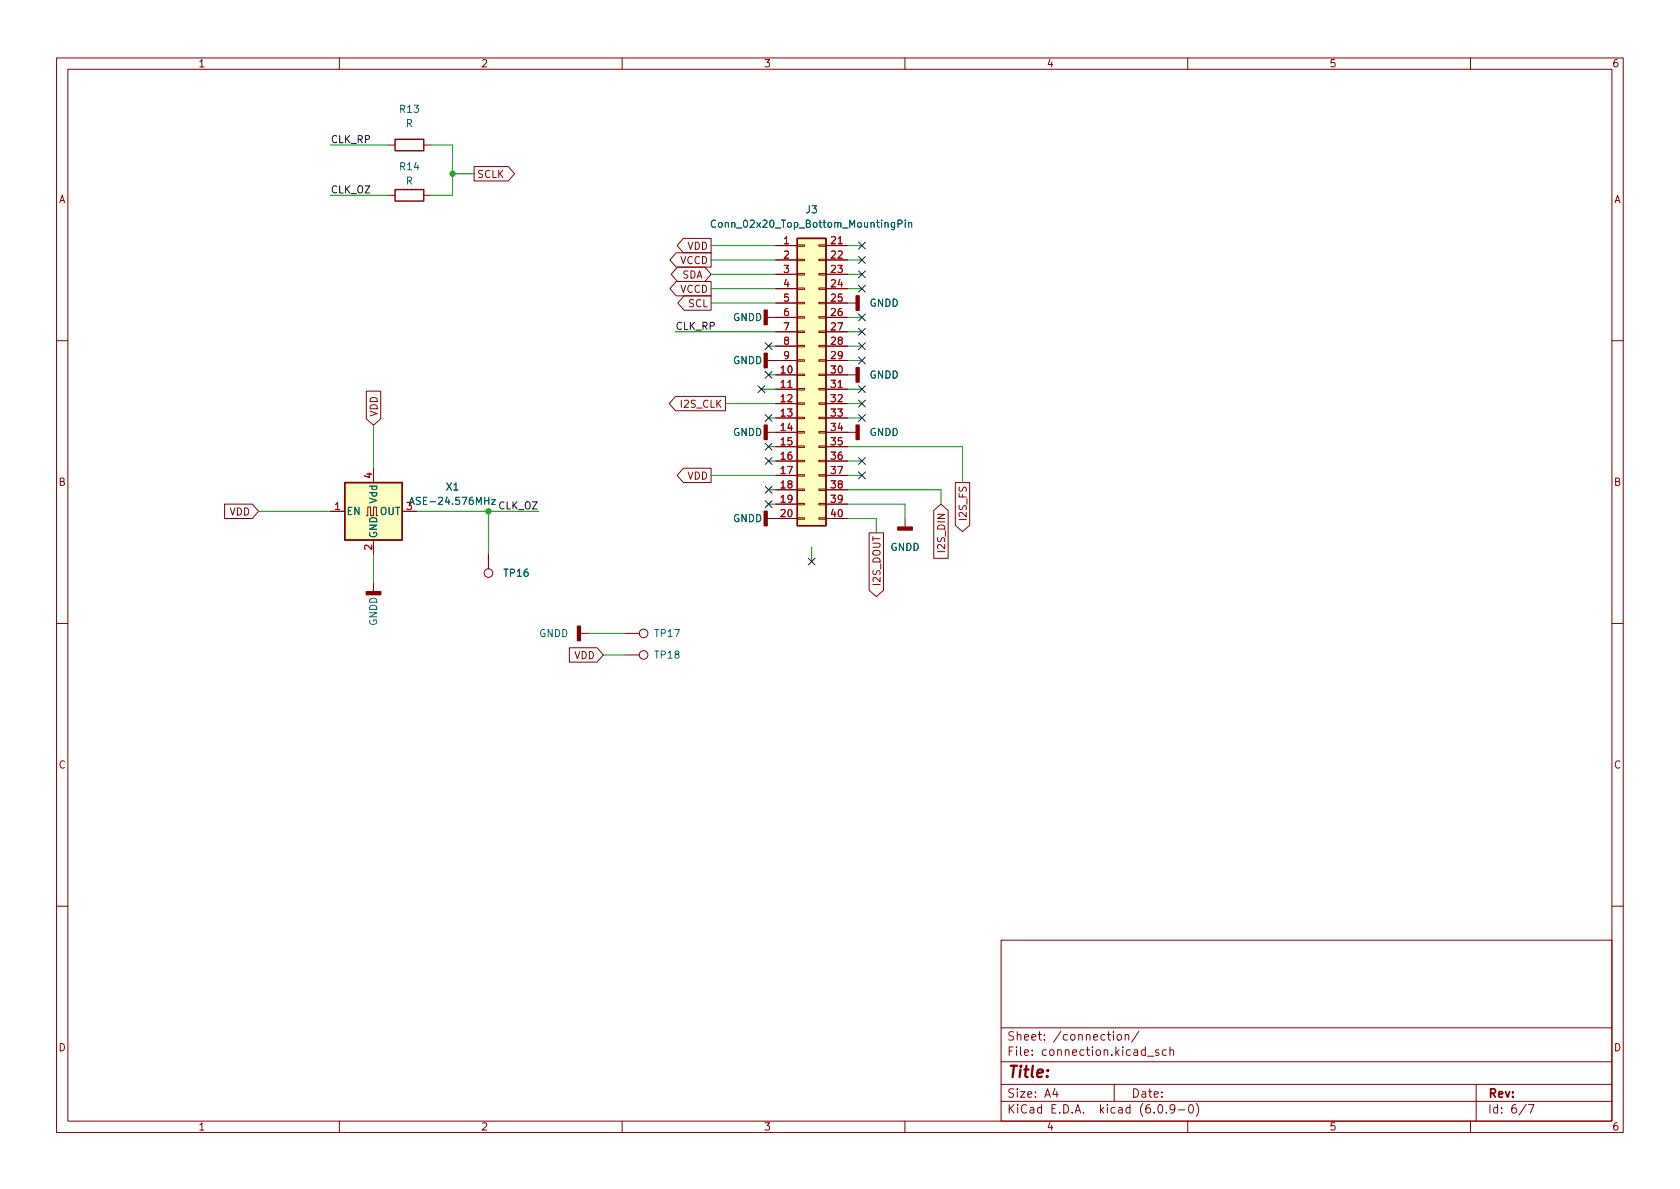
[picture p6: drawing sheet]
<svg xmlns="http://www.w3.org/2000/svg" width="297mm" height="210mm" viewBox="0 0 297 210" stroke-linecap="round" stroke-linejoin="round" font-family="sans-serif">
<g fill="none" stroke="#840000" stroke-width=".18">
<path d="M10 10.2h277v190.1h-277zM12 12.2h273v186.1h-273zM60 10.2v2M110 10.2v2M160 10.2v2M210 10.2v2M260 10.2v2M68.6 34.5h1.2M68.6 25.6h1.2M74.9 34.5h1.3M74.9 25.6h1.3M83.8 29.5h6.1l1.1 1.2-1.1 1.3h-6.1z"/>
<path d="M119.6 49.8h6.1v2.5h-6.1l-1.2-1.3zM119.6 44.7h6.1v2.5h-6.1l-1.2-1.2zM119.8 47.2h4.8l1.1 1.3-1.1 1.3h-4.8l-1.1-1.3zM120.8 42.2h4.9v2.5h-4.9l-1.1-1.3zM121 52.3h4.7v2.6h-4.7l-1.2-1.3zM135.6 56.1h5.4M137.2 53.6h3.8M137.2 43.4h3.8M137.2 46h3.8M137.2 48.5h3.8M137.2 51h3.8M137.2 58.7h3.8"/>
<path d="M141 58.5h1.2v.3h-1.2zM141 56h1.2v.3h-1.2zM141 53.5h1.2v.2h-1.2zM141 50.9h1.2v.3h-1.2zM141 48.4h1.2v.2h-1.2zM141 45.8h1.2v.3h-1.2zM141 43.3h1.2v.3h-1.2zM144.8 58.5h1.2v.3h-1.2zM144.8 56h1.2v.3h-1.2zM144.8 53.5h1.2v.2h-1.2zM144.8 50.9h1.2v.3h-1.2zM144.8 48.4h1.2v.2h-1.2z"/>
<path d="M144.8 45.8h1.2v.3h-1.2zM144.8 43.3h1.2v.3h-1.2zM146 53.6h5.4M146 43.4h3.9M146 46h3.9M146 48.5h3.9M146 51h3.9M146 56.1h3.9M146 58.7h3.9M10 60.2h2M64.8 69.2h2.5v4.9l-1.3 1.1-1.2-1.1zM119.4 70.1h8.9v2.5h-8.9l-1.1-1.2z"/>
<path d="M135.6 76.4h5.4M135.6 63.7h5.4M137.2 66.3h3.8M137.2 68.8h3.8M137.2 71.4h3.8M137.2 73.9h3.8M137.2 79h3.8M137.2 61.2h3.8M141 78.9h1.2v.2h-1.2zM141 76.3h1.2v.3h-1.2zM141 73.8h1.2v.2h-1.2zM141 71.2h1.2v.3h-1.2z"/>
<path d="M141 68.7h1.2v.3h-1.2zM141 66.2h1.2v.2h-1.2zM141 63.6h1.2v.3h-1.2zM141 61.1h1.2v.2h-1.2zM144.8 78.9h1.2v.2h-1.2zM144.8 76.3h1.2v.3h-1.2zM144.8 73.8h1.2v.2h-1.2zM144.8 71.2h1.2v.3h-1.2zM144.8 68.7h1.2v.3h-1.2zM144.8 66.2h1.2v.2h-1.2zM144.8 63.6h1.2v.3h-1.2zM144.8 61.1h1.2v.2h-1.2z"/>
<path d="M146 76.4h5.4M146 66.3h5.4M146 68.8h3.9M146 71.4h3.9M146 73.9h3.9M146 79h3.9M146 61.2h3.9M146 63.7h3.9M285 60.2h2M39.7 89.1h4.9l1.1 1.3-1.1 1.3h-4.9zM58.4 90.4h2.6M64.8 91.2h.2v-1.5h.5v1.5h.5v-1.5h.5v1.5h.3"/>
<path d="M66 82.8v2.5M66 95.5v2.5M71.1 90.4h2.6M86.4 98v2.6M120.8 82.8h4.9v2.5h-4.9l-1.1-1.2zM135.6 91.7h5.4M137.2 81.5h3.8M137.2 84.1h3.8M137.2 86.6h3.8M137.2 89.1h3.8M141 91.6h1.2v.2h-1.2zM141 89h1.2v.3h-1.2z"/>
<path d="M141 86.5h1.2v.2h-1.2zM141 83.9h1.2v.3h-1.2zM141 81.4h1.2v.3h-1.2zM144.8 91.6h1.2v.2h-1.2zM144.8 89h1.2v.3h-1.2zM144.8 86.5h1.2v.2h-1.2zM144.8 83.9h1.2v.3h-1.2zM144.8 81.4h1.2v.3h-1.2zM146 81.5h3.9M146 84.1h3.9M146 86.6h3.9M146 89.1h3.9"/>
<path d="M146 91.7h3.9M153.7 94.2h2.5v10.2l-1.3 1.1-1.2-1.1zM160 91.7v1.5M165.1 90.3l1.3-1.2 1.2 1.2v8.4h-2.5zM168.9 85.3h2.6v7.6l-1.3 1.1-1.3-1.1zM10 110.2h2M66 103.1v1.5M100.7 114.5h4.9l1.1 1.3-1.1 1.3h-4.9zM102.6 112h1.5M110.5 112h2.5M110.5 115.8h2.5M285 110.2h2"/>
<path d="M10 160.2h2M177 166.3h108v32h-108zM285 160.2h2M60 198.3v2M110 198.3v2M160 198.3v2M177 194.8h108M177 191.8h108M177 187.8h108M177 181.8h108M186.5 192.5l-.4 1h1M186.9 193v1"/>
<path d="M196.9 182.4v.2M196.9 182.9v1M197 191.8v3M197.6 183.1l.2-.2 .4 .2 .1 .5-.2 .3h-.3l-.2-.1zM198.9 183.1l.2-.2 .4 .1 .1 .9M198.9 182.9v1M201.4 182.4l-1.3 1.9M202.9 186.8h1.1M204.9 185.7l-.4-.1-.2 .2 .1 .3 .5 .1v.4h-.6M204.9 195.4l.2-.1a.81 .81 0 0 1 .6 .7 .81 .81 0 0 1-.3 .8h-.2a.81 .81 0 0 1-.6-.6 .81 .81 0 0 1 .3-.8zM206.2 196.7v.1M206.2 185.7l-.4-.1-.3 .3v.4l.1 .3h.6"/>
<path d="M206.9 185.8l.2-.2 .3 .1 .1 .9M206.9 185.1v1.5M207.7 196l-.3 .3h-.3l-.2-.3 .1-.6 .4-.1 .2 .2a.99 .99 0 0 1-.3 1.3h-.3M208.4 196.3h1.1M210 198.3v2M210.4 195.4l.1-.1a.81 .81 0 0 1 .6 .7 .81 .81 0 0 1-.3 .8h-.2a.81 .81 0 0 1-.5-.6 .81 .81 0 0 1 .3-.8zM211.5 195.1a1.72 1.72 0 0 1 0 2.3M260 198.3v2M261 191.8v6.5M269.9 195.3l-1.3 1.9M270.2 195.3h1l-.6 1.5"/>
<circle cx="86.4" cy="101.3" r=".76"/>
<circle cx="113.8" cy="115.8" r=".76"/>
<circle cx="113.8" cy="112" r=".76"/>
</g>
<g fill="#840000" stroke="#840000" stroke-width=".25">
<path d="M151.4 52.3h.5v2.6h-.5z"/>
<path d="M64.8 104.6h2.5v.6h-2.5z"/>
<path d="M158.7 93.2h2.6v.5h-2.6z"/>
<path d="M102.1 110.7h.5v2.6h-.5z"/>
<path d="M151.4 75.2h.5v2.5h-.5z"/>
<path d="M151.4 65h.5v2.6h-.5z"/>
<path d="M135.1 90.4h.5v2.6h-.5z"/>
<path d="M135.1 54.9h.5v2.5h-.5z"/>
<path d="M135.1 62.5h.5v2.5h-.5z"/>
<path d="M135.1 75.2h.5v2.5h-.5z"/>
</g>
<path d="M69.8 33.5h5.1v2.1h-5.1zM69.8 24.6h5.1v2.1h-5.1zM141 42.2h5v50.8h-5zM61 85.3h10.1v10.2h-10.1z" fill="none" stroke="#840000" stroke-width=".25"/>
<g fill="#ffffc2" stroke="#ffffc2" stroke-width=".18">
<path d="M141 42.2h5v50.8h-5z"/>
<path d="M61 85.3h10.1v10.2h-10.1z"/>
</g>
<path d="M126.5 39a.6 .6 0 0 0-.8 .5 .6 .6 0 0 0 .6 .7l.2-.1M158.8 39.6l.6-.1 .1-.2-.1-.3-.6-.1v1.3M160.1 38.9v.1M160.1 39.3v.9M160.7 39.5l.1-.2 .3 .1 .1 .8M160.7 39.3v.9M72.4 89.2l.4-1.3 .4 1.3M86.9 88.4h.7l-.7 .8h.7" fill="none" stroke="#006464" stroke-width=".18"/>
<g fill="none" stroke="#009600" stroke-width=".18">
<path d="M58.4 25.6h10.2M58.4 34.5h10.2M76.2 25.6h3.8v8.9h-3.8M80 30.7h3.8M119.4 58.7h17.8M125.7 51h11.5M125.7 48.5h11.5M125.7 46h11.5M125.7 53.6h11.5M125.7 43.4h11.5M149.9 51h2.5M149.9 48.5h2.5"/>
<path d="M149.9 56.1h2.5M149.9 58.7h2.5M149.9 46h2.5M149.9 43.4h2.5M66 75.2v7.6M128.3 71.4h8.9M134.6 68.8h2.6M135.9 73.9h1.3M135.9 61.2h1.3M135.9 79h1.3M135.9 66.3h1.3M149.9 73.9h2.5"/>
<path d="M149.9 71.4h2.5M149.9 63.7h2.5M149.9 68.8h2.5M149.9 61.2h2.5M149.9 79h20.3v6.3M45.7 90.4h12.7M66 98v5.1M73.7 90.4h21.5M86.4 90.4v7.6M125.7 84.1h11.5M135.9 81.5h1.3M135.9 89.1h1.3"/>
<path d="M135.9 86.6h1.3M143.5 96.8v2.5M149.9 84.1h2.5M149.9 81.5h2.5M149.9 89.1h10.1v2.6M149.9 91.7h5v2.5M149.9 86.6h16.5v2.5M104.1 112h6.4M106.7 115.8h3.8"/>
</g>
<g fill="none" stroke="#000084" stroke-width=".18">
<path d="M151.8 45.4l1.2 1.2M151.8 42.8l1.2 1.2M151.8 47.9l1.2 1.2M151.8 50.4l1.2 1.3M151.8 58.1l1.2 1.2M151.8 55.5l1.2 1.2M153 45.4l-1.2 1.2M153 42.8l-1.2 1.2M153 47.9l-1.2 1.2M153 50.4l-1.2 1.3M153 58.1l-1.2 1.2M153 55.5l-1.2 1.2"/>
<path d="M134 68.2l1.2 1.2M135.2 68.2l-1.2 1.2M135.3 73.3l1.2 1.2M135.3 78.4l1.2 1.2M135.3 65.7l1.2 1.2M135.3 60.6l1.2 1.2M136.5 73.3l-1.2 1.2M136.5 78.4l-1.2 1.2M136.5 65.7l-1.2 1.2M136.5 60.6l-1.2 1.2M151.8 68.2l1.2 1.2M151.8 70.8l1.2 1.2"/>
<path d="M151.8 73.3l1.2 1.2M151.8 60.6l1.2 1.2M151.8 63.1l1.2 1.3M153 68.2l-1.2 1.2M153 70.8l-1.2 1.2M153 73.3l-1.2 1.2M153 60.6l-1.2 1.2M153 63.1l-1.2 1.3M135.3 80.9l1.2 1.2M135.3 88.5l1.2 1.3M135.3 86l1.2 1.2M136.5 80.9l-1.2 1.2"/>
<path d="M136.5 88.5l-1.2 1.3M136.5 86l-1.2 1.2M142.9 98.7l1.2 1.2M144.1 98.7l-1.2 1.2M151.8 83.5l1.2 1.2M151.8 80.9l1.2 1.2M153 83.5l-1.2 1.2M153 80.9l-1.2 1.2"/>
</g>
<g fill="#009600" stroke="#009600" stroke-width=".18">
<circle cx="86.4" cy="90.4" r=".46"/>
<circle cx="80" cy="30.7" r=".46"/>
</g>
<text font-size="2.8" fill="#840000" x="178" y="190.6">Title:</text>
<g font-size="2.1" fill="#840000">
<text x="178" y="184">Sheet: /connection/</text>
<text x="178" y="186.7">File: connection.kicad_sch</text>
<text x="178" y="196.9">KiCad E.D.A. kicad (6.0.9-0)</text>
<text x="178" y="194.1">Size: A4</text>
<text x="200" y="194.1">Date:</text>
<text x="263" y="194.1">Rev:</text>
<text x="263" y="196.9">Id: 6/7</text>
</g>
<g font-size="1.8" fill="#840000">
<text x="35" y="11.9">1</text>
<text x="85" y="11.9">2</text>
<text x="135" y="11.9">3</text>
<text x="185" y="11.9">4</text>
<text x="235" y="11.9">5</text>
<text x="285" y="11.9">6</text>
<text x="10.3" y="35.9">A</text>
<text x="84.3" y="31.5">SCLK</text>
<text x="285.3" y="35.9">A</text>
<text x="120.2" y="46.7">VCCD</text>
<text x="121.5" y="44.2">VDD</text>
<text x="120.2" y="51.8">VCCD</text>
<text x="120.6" y="49.2">SDA</text>
<text x="121.7" y="54.3">SCL</text>
<text x="66.8" y="73.7" transform="rotate(-90 66.8 73.7)">VDD</text>
<text x="120.5" y="72.1">I2S_CLK</text>
<text x="10.3" y="85.9">B</text>
<text x="121.5" y="84.8">VDD</text>
<text x="285.3" y="85.9">B</text>
<text x="40.6" y="91.1">VDD</text>
<text x="170.9" y="91.7" transform="rotate(-90 170.9 91.7)">I2S_FS</text>
<text x="167.1" y="97.3" transform="rotate(-90 167.1 97.3)">I2S_DIN</text>
<text x="155.7" y="103.4" transform="rotate(-90 155.7 103.4)">I2S_DOUT</text>
<text x="101.5" y="116.5">VDD</text>
<text x="10.3" y="135.9">C</text>
<text x="285.3" y="135.9">C</text>
<text x="10.3" y="185.9">D</text>
<text x="285.3" y="185.9">D</text>
<text x="35" y="199.9">1</text>
<text x="85" y="199.9">2</text>
<text x="135" y="199.9">3</text>
<text x="185" y="199.9">4</text>
<text x="235" y="199.9">5</text>
<text x="285" y="199.9">6</text>
</g>
<g font-size="1.8" fill="#006464">
<text x="70.8" y="19.9">R13</text>
<text x="71.8" y="22.5">R</text>
<text x="70.8" y="30.1">R14</text>
<text x="71.8" y="32.6">R</text>
<text x="126.8" y="40.3">Conn_02x20_Top_Bottom_MountingPin</text>
<text x="142.5" y="37.7">J3</text>
<text x="129.6" y="56.8">GNDD</text>
<text x="153.7" y="54.2">GNDD</text>
<text x="129.6" y="64.4">GNDD</text>
<text x="153.7" y="66.9">GNDD</text>
<text x="129.6" y="77.1">GNDD</text>
<text x="153.7" y="77.1">GNDD</text>
<text x="66.7" y="88.9" transform="rotate(-90 66.7 88.9)">Vdd</text>
<text x="73.4" y="89.3">ASE-24.576MHz</text>
<text x="78.9" y="86.7">X1</text>
<text x="61.2" y="91.1">EN</text>
<text x="66.7" y="95.2" transform="rotate(-90 66.7 95.2)">GND</text>
<text x="67.1" y="91.1">OUT</text>
<text x="129.6" y="92.3">GNDD</text>
<text x="89.2" y="102">TP16</text>
<text x="157.4" y="97.4">GNDD</text>
<text x="66.7" y="110.7" transform="rotate(-90 66.7 110.7)">GNDD</text>
<text x="95.3" y="112.6">GNDD</text>
<text x="115.9" y="112.6">TP17</text>
<text x="115.9" y="116.5">TP18</text>
</g>
<g font-size="1.8" fill="#0f0f0f">
<text x="58.4" y="25.3">CLK_RP</text>
<text x="58.4" y="34.2">CLK_OZ</text>
<text x="119.4" y="58.3">CLK_RP</text>
<text x="88.2" y="90.1">CLK_OZ</text>
</g>
<g font-size="1.8" fill="#a90000">
<text x="138.6" y="43.2">1</text>
<text x="138.6" y="45.7">2</text>
<text x="147" y="43.2">21</text>
<text x="147" y="45.7">22</text>
<text x="138.6" y="48.3">3</text>
<text x="138.6" y="50.8">4</text>
<text x="138.6" y="53.3">5</text>
<text x="147" y="48.3">23</text>
<text x="147" y="50.8">24</text>
<text x="147" y="53.3">25</text>
<text x="138.6" y="55.9">6</text>
<text x="138.6" y="58.4">7</text>
<text x="147" y="55.9">26</text>
<text x="147" y="58.4">27</text>
<text x="138.6" y="61">8</text>
<text x="138.6" y="63.5">9</text>
<text x="147" y="61">28</text>
<text x="147" y="63.5">29</text>
<text x="138.1" y="66">10</text>
<text x="138.1" y="68.6">11</text>
<text x="138.1" y="71.1">12</text>
<text x="147" y="66">30</text>
<text x="147" y="68.6">31</text>
<text x="147" y="71.1">32</text>
<text x="138.1" y="73.7">13</text>
<text x="138.1" y="76.2">14</text>
<text x="147" y="73.7">33</text>
<text x="147" y="76.2">34</text>
<text x="138.1" y="78.7">15</text>
<text x="138.1" y="81.3">16</text>
<text x="138.1" y="83.8">17</text>
<text x="147" y="78.7">35</text>
<text x="147" y="81.3">36</text>
<text x="147" y="83.8">37</text>
<text x="65.8" y="84.6" transform="rotate(-90 65.8 84.6)">4</text>
<text x="138.1" y="86.4">18</text>
<text x="138.1" y="88.9">19</text>
<text x="147" y="86.4">38</text>
<text x="147" y="88.9">39</text>
<text x="59.2" y="90.2">1</text>
<text x="71.9" y="90.2">3</text>
<text x="138.1" y="91.4">20</text>
<text x="147" y="91.4">40</text>
<text x="65.8" y="97.3" transform="rotate(-90 65.8 97.3)">2</text>
</g>
</svg>
